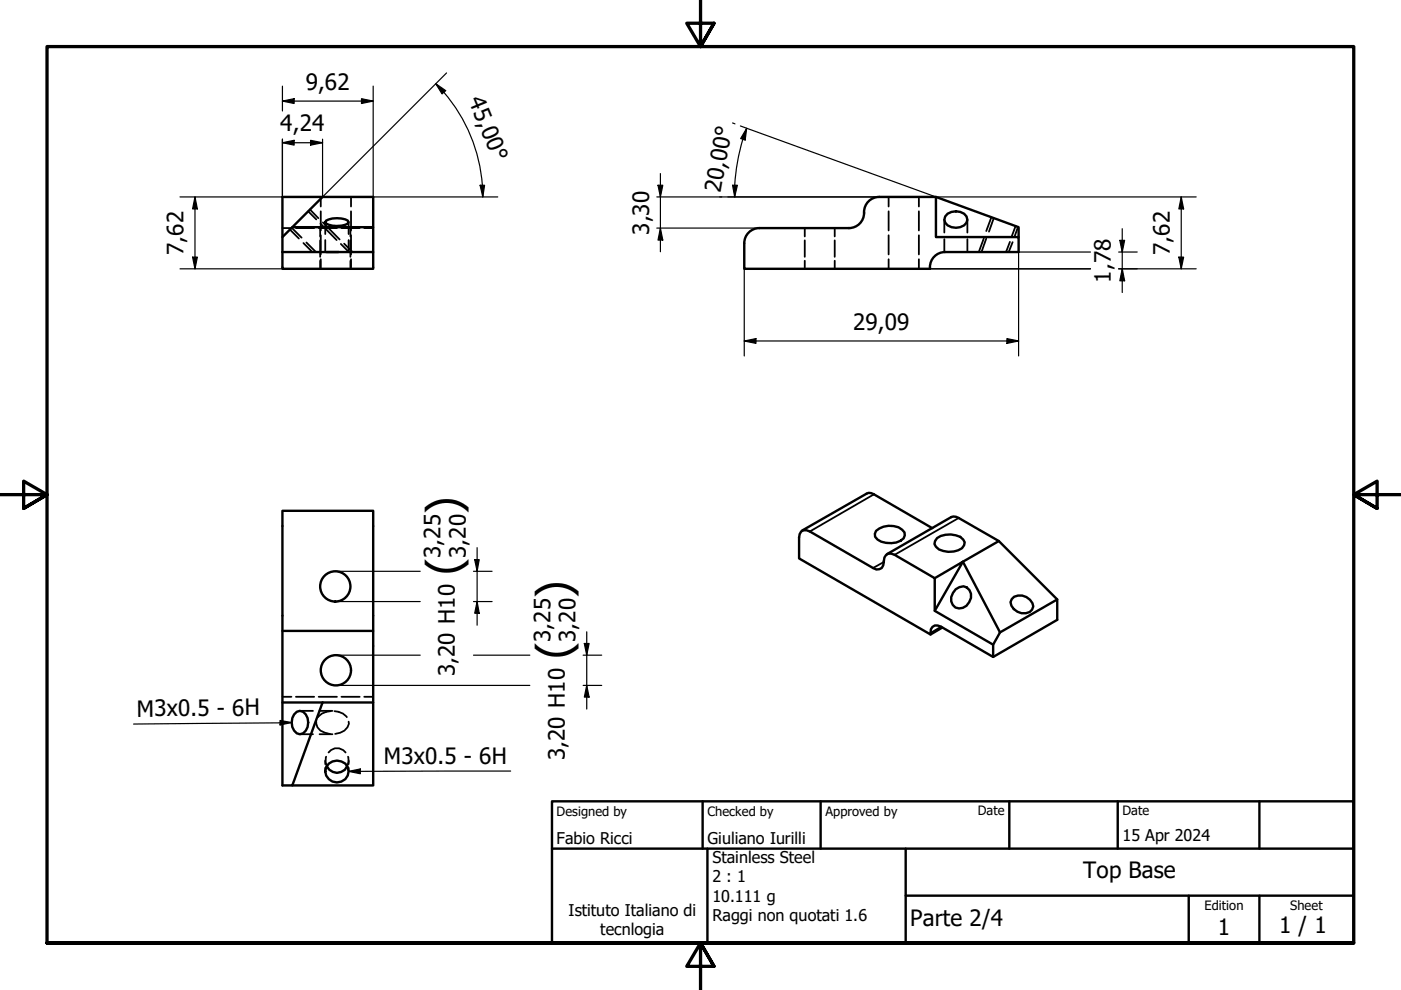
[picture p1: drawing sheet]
<svg xmlns="http://www.w3.org/2000/svg" width="297mm" height="210mm" viewBox="0 0 297 210" stroke-linecap="round" stroke-linejoin="round" font-family="sans-serif">
<!-- layer: Hidden (ISO) -->
<g fill="none" stroke="#000" stroke-width=".38">
<path d="M59.9 48.4h1.9M61.5 48.7l1.9 1.9M61.8 48.3l2.1 2.1M62.7 48.4h3.9M64.3 51.5l1.9 1.9M65 51.4l2 2M65.3 44.8l1.8 1.7M65.7 44.4l1.8 1.9M67.6 48.4h3.8M67.9 48.4v1.7M67.9 51v3.5M67.9 55.3v1.7"/>
<path d="M67.9 47.4l3.5 3.5M68 41.8v2M68 44.8v4.1M68 49.9v4M68 55v2M68.5 47.2l3.5 3.6M69 47.1v2.5M69 50.9v2.5M72.3 51.7l1.7 1.7M72.4 48.4h3.9M73 51.7l1.7 1.7M73.9 47.1v2.5"/>
<path d="M73.9 50.9v2.5M74.3 48.4v1.7M74.3 51v3.5M74.3 55.3v1.7M74.4 41.8v2M74.4 44.8v4.1M74.4 49.9v4M74.4 55v2M77.2 48.4h1.9M170.6 48.4v1.7M170.6 51v3.5M170.6 55.3v1.7"/>
<path d="M177 48.4v1.7M177 51v3.5M177 55.3v1.7M188.4 41.8v2M188.4 44.8v4.1M188.4 49.9v4M188.4 55v2M194.8 41.8v2M194.8 44.8v4.1M194.8 49.9v4M194.8 55v2M200.2 46.6v2.7"/>
<path d="M200.2 50.7v2.7M205.1 46.6v2.7M205.1 50.7v2.7M208.6 50.5l-1.1 2.9M209.1 50.6l-1 2.8M210.2 46.1l-1.1 2.9M210.7 46.3l-1 2.8M214.1 51.3l-.8 2.1M214.7 51.3l-.8 2.1M215.3 47.9l-.8 2.2M215.8 48.1l-.7 2.2M59.9 147.7h1.9"/>
<path d="M62.7 147.7h3.9M63.6 155.7h2.8M63.6 150.7h2.8M67.1 153a2.22 2.22 0 0 0 1.8 2.4l1.1 .2M67.6 147.7h3.8M67.8 155.7h2.7M67.8 150.7h2.7M69.7 159.5a2.21 2.21 0 0 1 3.6 0M70.1 150.8a3.2 3.2 0 0 0-2.7 1.3M70.9 150.8a3.2 3.2 0 0 1 2.6 1.3M72.4 147.7h3.9M73.9 153a2.23 2.23 0 0 1-1.8 2.4l-1 .2"/>
<path d="M77.2 147.7h1.9M69 161.3v.7M69 162.8v.7M69.2 160.4l-.2 1.1 .3 1M73.8 160.4l.1 1.1-.3 1M73.9 161.3v.7M73.9 162.8v.7"/>
</g>
<!-- layer: Visible (ISO) -->
<g fill="none" stroke="#000" stroke-width=".51">
<path d="M59.9 53.4h19.2v3.6h-19.2zM62 48.2h17.1M68.4 41.8h-8.5v11.6M68.4 41.8l-8.5 8.5M68.4 41.8h10.7v11.6M69.2 46.8a5.4 5.4 0 0 1 4.5 0l.2 .3a2.52 2.52 0 0 1-2.5 .8 2.74 2.74 0 0 1-2.4-.8zM69.2 53.4h2.6M183.2 45a3.2 3.2 0 0 1-3.2 3.4h-19M186.4 41.8h12v8.5h17.6v3.1h-15.6a3.2 3.2 0 0 0-3.2 3.6h-39.4v-5.4a3.2 3.2 0 0 1 3.2-3.2M186.4 41.8a3.2 3.2 0 0 0-3.2 3.2M198.4 41.8l17.6 6.4v2.1M200.9 45.3a3 3 0 0 1 4 .6 1.63 1.63 0 0 1-1.3 2.3 2.58 2.58 0 0 1-3.4-1.6l.2-.7z"/>
<path d="M185.7 112.6a4.5 4.5 0 0 1 5.6-.3l.5 .6v.6a2.7 2.7 0 0 1-2.8 1.7 3.6 3.6 0 0 1-3.5-1.4v-.6zM188 117.5l13.7-7.9h1l9.1 5.1 12.4 12.4v4.3l-13.6 7.9-11.1-6.4a1.44 1.44 0 0 0-1.7 0 1.44 1.44 0 0 0-.5 1.6l2.5-1.4M197.7 112l-12.4-7.2-1.2-.3-14 8M198.7 114.1a4.6 4.6 0 0 1 5.5 .3l.3 .6-.1 .6a3.7 3.7 0 0 1-4.4 1.2l-.9-.3-.7-.6-.3-.5 .1-.7zM211.8 114.7l-7.6 4.4 7.8 15-1.4 2.6M59.9 133.8h19.2v32.7h-17.1M79.1 133.8v-25.5h-19.2v58.2h2.1l6.4-17.6M197.3 134.5l-27.9-16.1v-4.4a1.39 1.39 0 0 1 .7-1.5 1.39 1.39 0 0 1 1.6 .2l13.4 7.7a1.42 1.42 0 0 0 1.7 .1 1.42 1.42 0 0 0 .6-1.5 1.42 1.42 0 0 1 .7-1.5 1.42 1.42 0 0 1 1.6 .1l8.5 5v6.9l12.4 7.2v2.6M198.2 122.6l6-3.5-6 10.4M202.6 124.9a1.91 1.91 0 0 1 2.4-.3 1.91 1.91 0 0 1 .9 2.2 2.5 2.5 0 0 1-3.3 2 2.2 2.2 0 0 1-.5-3.1zM214.5 127a2.7 2.7 0 0 1 2.8-.6 2.7 2.7 0 0 1 1.8 2.2 1.9 1.9 0 0 1-2.5 1.4 2.82 2.82 0 0 1-2.4-2.3zM224.2 127.1l-12.2 7"/>
<path d="M59.9 148.9h8.5M62.4 151.5a1.39 1.39 0 0 1 1.2-.8 1.39 1.39 0 0 1 1.2 .8 3 3 0 0 1-.5 4 1.63 1.63 0 0 1-2.3-1.4l-.2-.9 .2-1zM68.4 148.9h10.7M69.3 162.5a2.37 2.37 0 0 0 2.1 1.4 2.37 2.37 0 0 0 2.2-1.4M69.7 161.9a2.52 2.52 0 0 1 2.6-.5 2.52 2.52 0 0 1 1.6 2.1 2.45 2.45 0 0 1-2.9 2.4 2.45 2.45 0 0 1-1.8-3.2z"/>
<circle cx="71.1" cy="124.3" r="3.2"/>
<circle cx="71.2" cy="142.1" r="3.2"/>
</g>
<!-- layer: Hidden (ISO) -->
<g fill="#000">
<circle cx="198.4" cy="41.8" r=".19"/>
<circle cx="68.4" cy="148.9" r=".19"/>
</g>
<!-- layer: Visible Narrow (ISO) -->
<path d="M185.3 104.8l-13.6 7.9M187.4 119.2l-2.3 1.2M203.3 109.8l-13.6 7.8M199.5 132.9l-2.2 1.3" fill="none" stroke="#000" stroke-width=".38"/>
<!-- layer: Border (ISO) -->
<path d="M148.5 -.1v10l-2.9-5h5.8l-2.9 5 2.9-5M0 104.9h10l-5-2.9v5.8l5-2.9-5 2.9M297 104.9h-10l5-2.9v5.8l-5-2.9 5 2.9M10 199.9v-190h277v190h-277h277M151.4 204.9l-2.9-5 2.9 5h-5.8l2.9-5v10" fill="none" stroke="#000" stroke-width=".7"/>
<!-- layer: Title (ISO) -->
<path d="M117 169.9h170v30h-170zM117 179.9h170M149 169.9v10M150 179.9v20M174 169.9v10M192 179.9v20M214 169.9v10M237 169.9v10M267 169.9v10M192 189.9h95M252 189.9v10M267 189.9v10" fill="none" stroke="#000" stroke-width=".51"/>
<!-- layer: Dimension (ISO) -->
<g fill="none" stroke="#000" stroke-width=".25">
<path d="M59.9 18.3v5.2M79.1 18.3v23.5h26.4M92.4 17.8l2.1 1.4-.8 .7zM92.4 17.8l1.7 1.8M94.1 19.6a34 34 0 0 1 8.2 19.7M94.7 15.5l-26.3 26.3v-12.3M59.9 21.4l2.5-.5v1zM59.9 30.3l2.5-.5v1zM59.9 29.5v12.3h-21.7M59.9 21.4h19.2M59.9 30.3h8.5M65.8 29.8l2.6 .5-2.6 .5z"/>
<path d="M76.6 20.9l2.5 .5-2.5 .5zM101.8 39.3h.9l-.3 2.5zM102.3 39.3l.1 2.5M139.5 39.3h1l-.5 2.5zM140 36.8v16.6M155.3 39.3h1l-.5 2.5zM155.3 26.1l.5 .2M155.8 39.3v2.5M157 26.7l41.4 15.1h55.2M157.5 29.6a42.7 42.7 0 0 0-1.7 9.7M158.3 27.2l-.3 2.5-1-.3zM158.3 27.2l-.8 2.4"/>
<path d="M38.2 57h21.7M40.8 54.5h1l-.5 2.5zM41.3 41.8l.5 2.5h-1zM41.3 41.8v15.2M139.3 41.8h47.1M139.3 48.4h40.7M140 48.4l.5 2.5h-1zM157.8 57v18.5M197.2 57h34M231.2 53.4h-15.2v22.1M237.2 57h16.4M237.2 53.4h3.9"/>
<path d="M237.4 51h1l-.5 2.4zM237.9 57l.5 2.5h-1zM237.9 48.5v13.5M249.9 54.5h1.1l-.6 2.5zM250.4 41.8l.6 2.5h-1.1zM250.4 41.8v15.2M157.8 72.3l2.5-.5v1zM157.8 72.3h58.2M213.5 71.8l2.5 .5-2.5 .5zM100.6 118.7h1l-.4 2.4zM101.2 116.1v16.5M71.1 127.5h18"/>
<path d="M71.1 121.1h18M71.2 138.9h17.9M100.4 127.5h3.9M100.4 121.1h3.9M100.4 138.9h11.9M101.2 127.5l.4 2.5h-1zM123.6 138.9h4M123.9 136.4h1l-.5 2.5zM124.4 134v16.3M71.2 145.3h41.1M123.6 145.3h4M124.4 145.3l.5 2.5h-1z"/>
</g>
<g fill="#000">
<path d="M92.4 17.8l2.1 1.4-.8 .7zM59.9 21.4l2.5-.5v1zM59.9 30.3l2.5-.5v1zM65.8 29.8l2.6 .5-2.6 .5zM76.6 20.9l2.5 .5-2.5 .5zM101.8 39.3h.9l-.3 2.5zM139.5 39.3h1l-.5 2.5zM155.3 39.3h1l-.5 2.5zM158.3 27.2l-.3 2.5-1-.3zM40.8 54.5h1l-.5 2.5zM41.3 41.8l.5 2.5h-1zM140 48.4l.5 2.5h-1z"/>
<path d="M237.4 51h1l-.5 2.4zM237.9 57l.5 2.5h-1zM249.9 54.5h1.1l-.6 2.5zM250.4 41.8l.6 2.5h-1.1zM157.8 72.3l2.5-.5v1zM213.5 71.8l2.5 .5-2.5 .5zM100.6 118.7h1l-.4 2.4zM101.2 127.5l.4 2.5h-1zM123.9 136.4h1l-.5 2.5zM124.4 145.3l.5 2.5h-1z"/>
</g>
<!-- layer: Symbol (ISO) -->
<path d="M59.4 152.8l2.4 .4-2.4 .5zM61.8 153.2l-33.5 .3M73.9 163.5l2.5-.5v1.1zM108.3 163.5h-34.4" fill="none" stroke="#000" stroke-width=".25"/>
<path d="M59.4 152.8l2.4 .4-2.4 .5zM73.9 163.5l2.5-.5v1.1z" fill="#000"/>
<g font-size="9.6">
<text x="97.4" y="109" transform="rotate(-90 97.4 109)">)</text>
<text x="97.4" y="122" transform="rotate(-90 97.4 122)">(</text>
<text x="120.7" y="126.8" transform="rotate(-90 120.7 126.8)">)</text>
<text x="120.7" y="139.8" transform="rotate(-90 120.7 139.8)">(</text>
</g>
<g font-size="4.8">
<text x="64.8" y="19">9,62</text>
<text x="99.3" y="21.3" transform="rotate(68 99.3 21.3)">45,00°</text>
<text x="59.4" y="27.8">4,24</text>
<text x="152.8" y="40.9" transform="rotate(-80 152.8 40.9)">20,00°</text>
<text x="137.6" y="49.8" transform="rotate(-90 137.6 49.8)">3,30</text>
<text x="38.9" y="54.1" transform="rotate(-90 38.9 54.1)">7,62</text>
<text x="235.5" y="59.9" transform="rotate(-90 235.5 59.9)">1,78</text>
<text x="248" y="54.1" transform="rotate(-90 248 54.1)">7,62</text>
<text x="180.9" y="69.9">29,09</text>
<text x="93.4" y="118.3" transform="rotate(-90 93.4 118.3)">3,25</text>
<text x="98.7" y="118.3" transform="rotate(-90 98.7 118.3)">3,20</text>
<text x="116.7" y="136.1" transform="rotate(-90 116.7 136.1)">3,25</text>
<text x="122" y="136.1" transform="rotate(-90 122 136.1)">3,20</text>
<text x="96.5" y="143.4" transform="rotate(-90 96.5 143.4)">3,20 H10</text>
<text x="29" y="151.9">M3x0.5 - 6H</text>
<text x="81.4" y="162">M3x0.5 - 6H</text>
<text x="119.8" y="161.2" transform="rotate(-90 119.8 161.2)">3,20 H10</text>
<text x="229.7" y="186.2">Top Base</text>
<text x="193" y="196.4">Parte 2/4</text>
<text x="271.2" y="197.8">1 / 1</text>
<text x="258.2" y="198.2">1</text>
</g>
<g font-size="3.4">
<text x="118" y="178.9">Fabio Ricci</text>
<text x="150" y="178.9">Giuliano Iurilli</text>
<text x="238" y="178.2">15 Apr 2024</text>
<text x="151.1" y="183">Stainless Steel</text>
<text x="151.1" y="187.1">2 : 1</text>
<text x="151.1" y="191.2">10.111 g</text>
<text x="120.5" y="194.2">Istituto Italiano di</text>
<text x="151.1" y="195.4">Raggi non quotati 1.6</text>
<text x="127.3" y="198.3">tecnlogia</text>
</g>
<g font-size="2.7">
<text x="118" y="173">Designed by</text>
<text x="150" y="173">Checked by</text>
<text x="175" y="173">Approved by</text>
<text x="207.3" y="172.9">Date</text>
<text x="238" y="172.9">Date</text>
<text x="255.4" y="193">Edition</text>
<text x="273.6" y="193">Sheet</text>
</g>
</svg>
